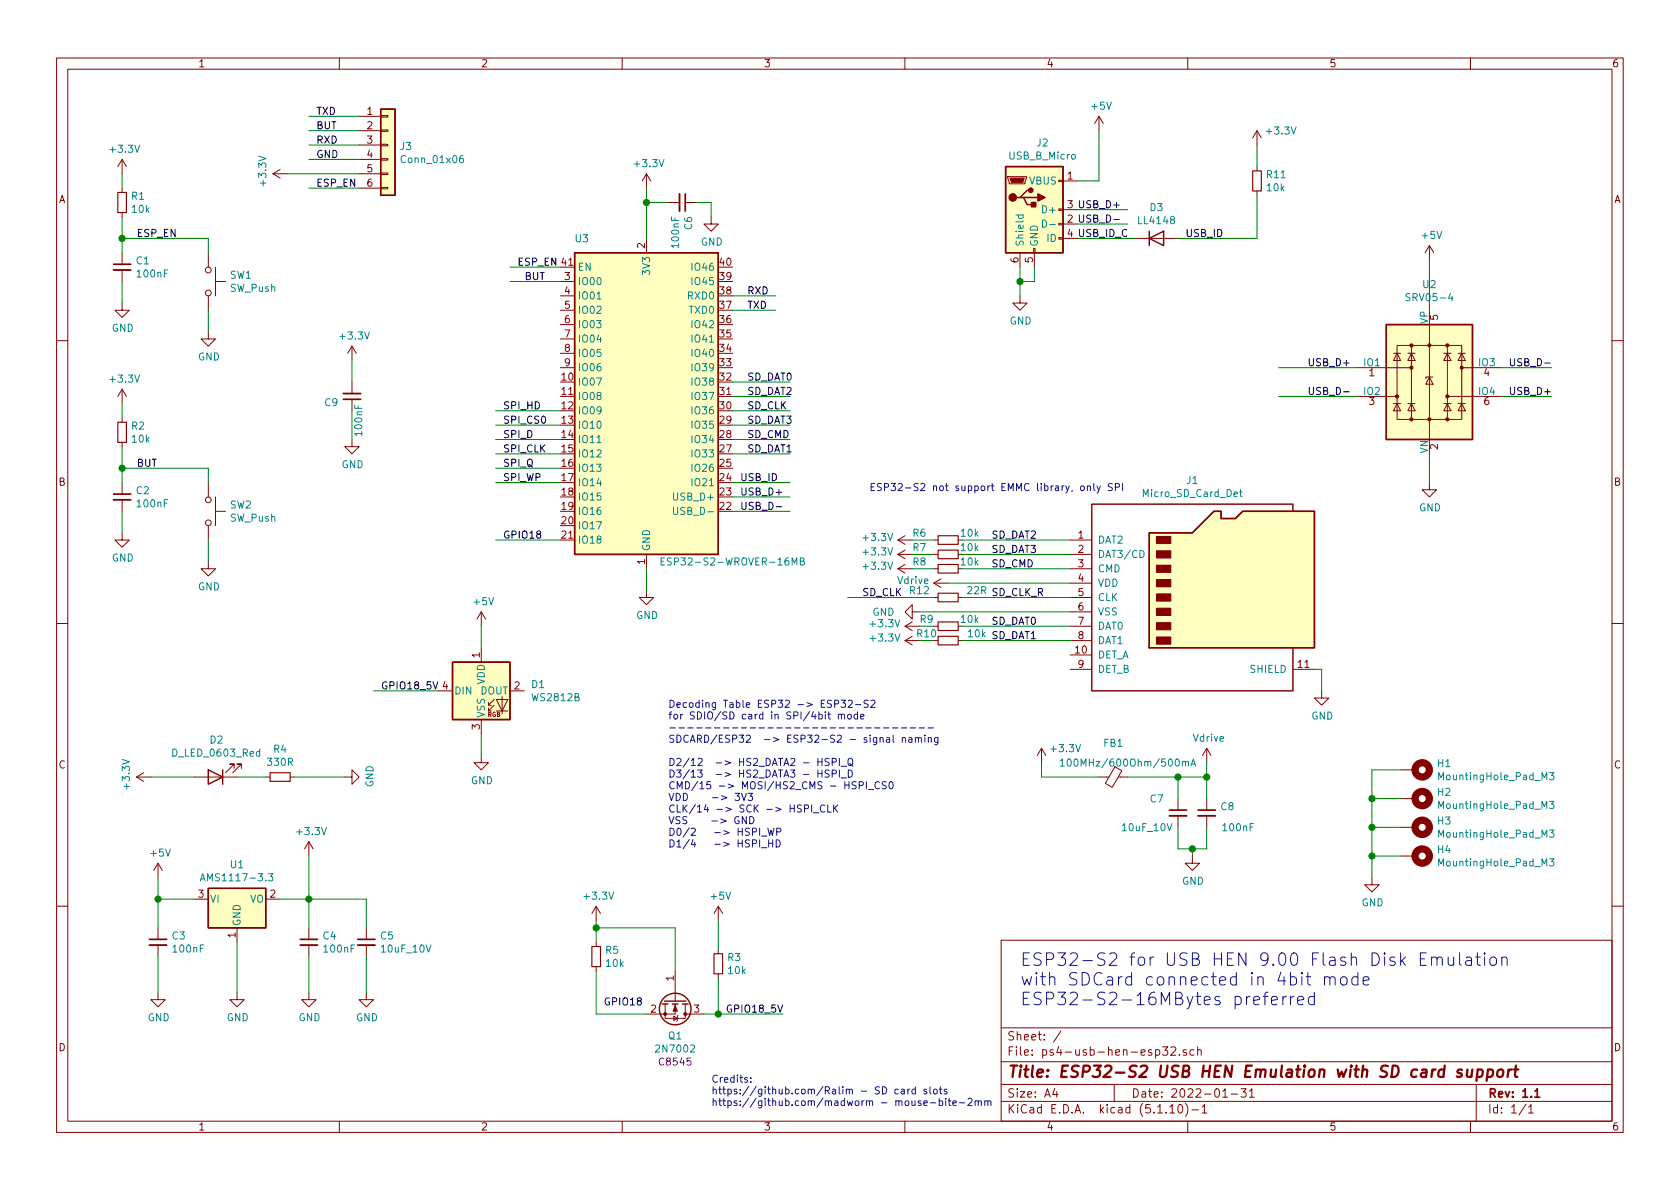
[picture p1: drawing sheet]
EESchema Schematic File Version 4
EELAYER 30 0
EELAYER END
$Descr A4 11693 8268
encoding utf-8
Sheet 1 1
Title "ESP32-S2 USB HEN Emulation with SD card support"
Date "2022-01-31"
Rev "1.1"
Comp ""
Comment1 ""
Comment2 ""
Comment3 ""
Comment4 ""
$EndDescr
$Comp
L Connector:USB_B_Micro J2
U 1 1
P 7200 1450
F 0 "J2" H 7257 1917 50  0000 C CNN
F 1 "USB_B_Micro" H 7257 1826 50  0000 C CNN
F 2 "esp32-usb:USB_Micro-Jing Extension" H 7350 1400 50  0001 C CNN
F 3 "~" H 7350 1400 50  0001 C CNN
	1    7200 1450
	1    0    0    -1  
$EndComp
$Comp
L power:GND #PWR02
U 1 1
P 1650 6900
F 0 "#PWR02" H 1650 6650 50  0001 C CNN
F 1 "GND" H 1655 6727 50  0000 C CNN
F 2 "" H 1650 6900 50  0001 C CNN
F 3 "" H 1650 6900 50  0001 C CNN
	1    1650 6900
	1    0    0    -1  
$EndComp
Wire Wire Line
	1650 6550 1650 6900
$Comp
L power:GND #PWR05
U 1 1
P 4500 4100
F 0 "#PWR05" H 4500 3850 50  0001 C CNN
F 1 "GND" H 4505 3927 50  0000 C CNN
F 2 "" H 4500 4100 50  0001 C CNN
F 3 "" H 4500 4100 50  0001 C CNN
	1    4500 4100
	1    0    0    -1  
$EndComp
Wire Wire Line
	4500 3950 4500 4100
$Comp
L power:GND #PWR07
U 1 1
P 6400 4250
F 0 "#PWR07" H 6400 4000 50  0001 C CNN
F 1 "GND" V 6400 4000 50  0000 C CNN
F 2 "" H 6400 4250 50  0001 C CNN
F 3 "" H 6400 4250 50  0001 C CNN
	1    6400 4250
	0    1    1    0   
$EndComp
$Comp
L power:GND #PWR08
U 1 1
P 7100 2050
F 0 "#PWR08" H 7100 1800 50  0001 C CNN
F 1 "GND" H 7105 1877 50  0000 C CNN
F 2 "" H 7100 2050 50  0001 C CNN
F 3 "" H 7100 2050 50  0001 C CNN
	1    7100 2050
	1    0    0    -1  
$EndComp
Wire Wire Line
	7100 1850 7100 1950
Wire Wire Line
	7200 1850 7200 1950
Wire Wire Line
	7200 1950 7100 1950
Connection ~ 7100 1950
Wire Wire Line
	7100 1950 7100 2050
Wire Wire Line
	7500 1450 7850 1450
Wire Wire Line
	7500 1550 7850 1550
Text Label 7500 1450 0    50   ~ 0
USB_D+
Text Label 7500 1550 0    50   ~ 0
USB_D-
Wire Wire Line
	10450 2550 10800 2550
Text Label 10500 2550 0    50   ~ 0
USB_D-
$Comp
L power:+3.3V #PWR03
U 1 1
P 2150 5950
F 0 "#PWR03" H 2150 5800 50  0001 C CNN
F 1 "+3.3V" H 2165 6123 50  0000 C CNN
F 2 "" H 2150 5950 50  0001 C CNN
F 3 "" H 2150 5950 50  0001 C CNN
	1    2150 5950
	1    0    0    -1  
$EndComp
$Comp
L power:+5V #PWR01
U 1 1
P 1100 6100
F 0 "#PWR01" H 1100 5950 50  0001 C CNN
F 1 "+5V" H 1115 6273 50  0000 C CNN
F 2 "" H 1100 6100 50  0001 C CNN
F 3 "" H 1100 6100 50  0001 C CNN
	1    1100 6100
	1    0    0    -1  
$EndComp
Wire Wire Line
	1100 6100 1100 6250
Wire Wire Line
	1100 6250 1350 6250
Wire Wire Line
	2150 5950 2150 6250
Wire Wire Line
	2150 6250 1950 6250
$Comp
L power:+5V #PWR09
U 1 1
P 7650 900
F 0 "#PWR09" H 7650 750 50  0001 C CNN
F 1 "+5V" H 7665 1073 50  0000 C CNN
F 2 "" H 7650 900 50  0001 C CNN
F 3 "" H 7650 900 50  0001 C CNN
	1    7650 900 
	1    0    0    -1  
$EndComp
Wire Wire Line
	7500 1250 7650 1250
Wire Wire Line
	7650 1250 7650 900 
$Comp
L power:+5V #PWR010
U 1 1
P 9950 1800
F 0 "#PWR010" H 9950 1650 50  0001 C CNN
F 1 "+5V" H 9965 1973 50  0000 C CNN
F 2 "" H 9950 1800 50  0001 C CNN
F 3 "" H 9950 1800 50  0001 C CNN
	1    9950 1800
	1    0    0    -1  
$EndComp
$Comp
L RF_Module:ESP32-S2-WROVER U3
U 1 1
P 4500 2850
F 0 "U3" H 4050 4050 50  0000 C CNN
F 1 "ESP32-S2-WROVER-16MB" H 5100 1800 50  0000 C CNN
F 2 "esp32-usb:ESP32-S2-WROVER" H 5250 1700 50  0001 C CNN
F 3 "https://www.espressif.com/sites/default/files/documentation/esp32-s2-wroom_esp32-s2-wroom-i_datasheet_en.pdf" H 4200 2050 50  0001 C CNN
	1    4500 2850
	1    0    0    -1  
$EndComp
Wire Wire Line
	5100 3450 5500 3450
Wire Wire Line
	5100 3550 5500 3550
Text Label 5150 3450 0    50   ~ 0
USB_D+
Text Label 5150 3550 0    50   ~ 0
USB_D-
Wire Wire Line
	5100 3150 5500 3150
Wire Wire Line
	5100 3050 5500 3050
Wire Wire Line
	5100 2950 5500 2950
Wire Wire Line
	5100 2850 5500 2850
Wire Wire Line
	5100 2750 5500 2750
Wire Wire Line
	5100 2650 5500 2650
Text Label 5200 3150 0    50   ~ 0
SD_DAT1
Text Label 5200 2950 0    50   ~ 0
SD_DAT3
Text Label 5200 2850 0    50   ~ 0
SD_CLK
Text Label 5200 3050 0    50   ~ 0
SD_CMD
Text Label 5200 2750 0    50   ~ 0
SD_DAT2
Wire Wire Line
	2500 800  2150 800 
Wire Wire Line
	2500 1000 2150 1000
Text Label 2200 800  0    50   ~ 0
TXD
Text Label 2200 1000 0    50   ~ 0
RXD
$Comp
L power:+3.3V #PWR0101
U 1 1
P 4500 1300
F 0 "#PWR0101" H 4500 1150 50  0001 C CNN
F 1 "+3.3V" H 4515 1473 50  0000 C CNN
F 2 "" H 4500 1300 50  0001 C CNN
F 3 "" H 4500 1300 50  0001 C CNN
	1    4500 1300
	1    0    0    -1  
$EndComp
Wire Wire Line
	4500 1300 4500 1400
Wire Wire Line
	2500 1100 2150 1100
Text Label 2200 1100 0    50   ~ 0
GND
Wire Wire Line
	5100 2050 5400 2050
Wire Wire Line
	5100 2150 5400 2150
Text Label 5200 2050 0    50   ~ 0
RXD
Text Label 5200 2150 0    50   ~ 0
TXD
$Comp
L 0Keyhas_ic_dcdc-ldo:AMS1117-3.3 U1
U 1 1
P 1650 6250
F 0 "U1" H 1650 6492 50  0000 C CNN
F 1 "AMS1117-3.3" H 1650 6401 50  0000 C CNN
F 2 "Package_TO_SOT_SMD:SOT-223-3_TabPin2" H 1650 6450 50  0001 C CNN
F 3 "http://www.diodes.com/datasheets/AP1117.pdf" H 1750 6000 50  0001 C CNN
F 4 "C6186" H 1650 6250 50  0001 C CNN "JLCSMT"
	1    1650 6250
	1    0    0    -1  
$EndComp
$Comp
L 0Keyhas_C0603_Basic:100nF C3
U 1 1
P 1100 6550
F 0 "C3" H 1192 6596 50  0000 L CNN
F 1 "100nF" H 1192 6505 50  0000 L CNN
F 2 "Capacitor_SMD:C_0603_1608Metric" H 1138 6400 50  0001 C CNN
F 3 "https://datasheet.lcsc.com/szlcsc/YAGEO-CC0603KRX7R9BB104_C14663.pdf" V 1100 6550 50  0001 C CNN
F 4 "C14663" V 1100 6550 50  0001 C CNN "LCSC"
	1    1100 6550
	1    0    0    -1  
$EndComp
$Comp
L 0Keyhas_C0603_Basic:100nF C4
U 1 1
P 2150 6550
F 0 "C4" H 2242 6596 50  0000 L CNN
F 1 "100nF" H 2242 6505 50  0000 L CNN
F 2 "Capacitor_SMD:C_0603_1608Metric" H 2188 6400 50  0001 C CNN
F 3 "https://datasheet.lcsc.com/szlcsc/YAGEO-CC0603KRX7R9BB104_C14663.pdf" V 2150 6550 50  0001 C CNN
F 4 "C14663" V 2150 6550 50  0001 C CNN "LCSC"
	1    2150 6550
	1    0    0    -1  
$EndComp
$Comp
L 0Keyhas_C0603_Basic:100nF C8
U 1 1
P 8400 5650
F 0 "C8" H 8492 5696 50  0000 L CNN
F 1 "100nF" H 8500 5550 50  0000 L CNN
F 2 "Capacitor_SMD:C_0603_1608Metric" H 8438 5500 50  0001 C CNN
F 3 "https://datasheet.lcsc.com/szlcsc/YAGEO-CC0603KRX7R9BB104_C14663.pdf" V 8400 5650 50  0001 C CNN
F 4 "C14663" V 8400 5650 50  0001 C CNN "LCSC"
	1    8400 5650
	1    0    0    -1  
$EndComp
Wire Wire Line
	1100 6250 1100 6450
Connection ~ 1100 6250
$Comp
L power:GND #PWR018
U 1 1
P 1100 6900
F 0 "#PWR018" H 1100 6650 50  0001 C CNN
F 1 "GND" H 1105 6727 50  0000 C CNN
F 2 "" H 1100 6900 50  0001 C CNN
F 3 "" H 1100 6900 50  0001 C CNN
	1    1100 6900
	1    0    0    -1  
$EndComp
Wire Wire Line
	1100 6650 1100 6900
Wire Wire Line
	2150 6450 2150 6250
Connection ~ 2150 6250
$Comp
L power:GND #PWR023
U 1 1
P 2150 6900
F 0 "#PWR023" H 2150 6650 50  0001 C CNN
F 1 "GND" H 2155 6727 50  0000 C CNN
F 2 "" H 2150 6900 50  0001 C CNN
F 3 "" H 2150 6900 50  0001 C CNN
	1    2150 6900
	1    0    0    -1  
$EndComp
Wire Wire Line
	2150 6650 2150 6900
$Comp
L 0Keyhas_C0603_Basic:10uF_10V C5
U 1 1
P 2550 6550
F 0 "C5" H 2642 6596 50  0000 L CNN
F 1 "10uF_10V" H 2642 6505 50  0000 L CNN
F 2 "Capacitor_SMD:C_0603_1608Metric" H 2588 6400 50  0001 C CNN
F 3 "https://datasheet.lcsc.com/szlcsc/Samsung-Electro-Mechanics-CL10A106KP8NNNC_C19702.pdf" V 2550 6550 50  0001 C CNN
F 4 "C19702" V 2550 6550 50  0001 C CNN "LCSC"
	1    2550 6550
	1    0    0    -1  
$EndComp
Wire Wire Line
	2150 6250 2550 6250
Wire Wire Line
	2550 6250 2550 6450
$Comp
L power:GND #PWR025
U 1 1
P 2550 6900
F 0 "#PWR025" H 2550 6650 50  0001 C CNN
F 1 "GND" H 2555 6727 50  0000 C CNN
F 2 "" H 2550 6900 50  0001 C CNN
F 3 "" H 2550 6900 50  0001 C CNN
	1    2550 6900
	1    0    0    -1  
$EndComp
Wire Wire Line
	2550 6650 2550 6900
$Comp
L 0Keyhas_C0603_Basic:10uF_10V C7
U 1 1
P 8200 5650
F 0 "C7" H 8000 5750 50  0000 L CNN
F 1 "10uF_10V" H 7800 5550 50  0000 L CNN
F 2 "Capacitor_SMD:C_0603_1608Metric" H 8238 5500 50  0001 C CNN
F 3 "https://datasheet.lcsc.com/szlcsc/Samsung-Electro-Mechanics-CL10A106KP8NNNC_C19702.pdf" V 8200 5650 50  0001 C CNN
F 4 "C19702" V 8200 5650 50  0001 C CNN "LCSC"
	1    8200 5650
	1    0    0    -1  
$EndComp
$Comp
L power:GND #PWR033
U 1 1
P 8300 5950
F 0 "#PWR033" H 8300 5700 50  0001 C CNN
F 1 "GND" H 8305 5777 50  0000 C CNN
F 2 "" H 8300 5950 50  0001 C CNN
F 3 "" H 8300 5950 50  0001 C CNN
	1    8300 5950
	1    0    0    -1  
$EndComp
Wire Wire Line
	8200 5750 8200 5900
Wire Wire Line
	8200 5900 8300 5900
Wire Wire Line
	8300 5900 8300 5950
Wire Wire Line
	8400 5750 8400 5900
Wire Wire Line
	8400 5900 8300 5900
Connection ~ 8300 5900
$Comp
L power:+3.3V #PWR032
U 1 1
P 7250 5300
F 0 "#PWR032" H 7250 5150 50  0001 C CNN
F 1 "+3.3V" H 7300 5400 50  0000 L CNN
F 2 "" H 7250 5300 50  0001 C CNN
F 3 "" H 7250 5300 50  0001 C CNN
	1    7250 5300
	1    0    0    -1  
$EndComp
Wire Wire Line
	8200 5400 8200 5550
Wire Wire Line
	8400 5400 8400 5550
$Comp
L 0Keyhas_C0603_Basic:100nF C1
U 1 1
P 850 1850
F 0 "C1" H 942 1896 50  0000 L CNN
F 1 "100nF" H 942 1805 50  0000 L CNN
F 2 "Capacitor_SMD:C_0603_1608Metric" H 888 1700 50  0001 C CNN
F 3 "https://datasheet.lcsc.com/szlcsc/YAGEO-CC0603KRX7R9BB104_C14663.pdf" V 850 1850 50  0001 C CNN
F 4 "C14663" V 850 1850 50  0001 C CNN "LCSC"
	1    850  1850
	1    0    0    -1  
$EndComp
$Comp
L 0Keyhas_C0603_Basic:100nF C6
U 1 1
P 4750 1400
F 0 "C6" H 4842 1446 50  0000 L CNN
F 1 "100nF" H 4842 1355 50  0000 L CNN
F 2 "Capacitor_SMD:C_0603_1608Metric" H 4788 1250 50  0001 C CNN
F 3 "https://datasheet.lcsc.com/szlcsc/YAGEO-CC0603KRX7R9BB104_C14663.pdf" V 4750 1400 50  0001 C CNN
F 4 "C14663" V 4750 1400 50  0001 C CNN "LCSC"
	1    4750 1400
	0    1    1    0   
$EndComp
Wire Wire Line
	4650 1400 4500 1400
Connection ~ 4500 1400
Wire Wire Line
	4500 1400 4500 1650
$Comp
L power:GND #PWR026
U 1 1
P 4950 1500
F 0 "#PWR026" H 4950 1250 50  0001 C CNN
F 1 "GND" H 4955 1327 50  0000 C CNN
F 2 "" H 4950 1500 50  0001 C CNN
F 3 "" H 4950 1500 50  0001 C CNN
	1    4950 1500
	1    0    0    -1  
$EndComp
Wire Wire Line
	4850 1400 4950 1400
Wire Wire Line
	4950 1400 4950 1500
$Comp
L power:+3.3V #PWR012
U 1 1
P 850 1200
F 0 "#PWR012" H 850 1050 50  0001 C CNN
F 1 "+3.3V" H 865 1373 50  0000 C CNN
F 2 "" H 850 1200 50  0001 C CNN
F 3 "" H 850 1200 50  0001 C CNN
	1    850  1200
	1    0    0    -1  
$EndComp
$Comp
L 0Keyhas_R0603_Basic:10k R1
U 1 1
P 850 1400
F 0 "R1" H 909 1446 50  0000 L CNN
F 1 "10k" H 909 1355 50  0000 L CNN
F 2 "R_0603_1608Metric" V 780 1400 50  0001 C CNN
F 3 "https://datasheet.lcsc.com/szlcsc/Uniroyal-Elec-0603WAF1002T5E_C25804.pdf" V 850 1400 50  0001 C CNN
F 4 "C25804" V 850 1400 50  0001 C CNN "LCSC"
	1    850  1400
	1    0    0    -1  
$EndComp
Wire Wire Line
	850  1200 850  1300
Wire Wire Line
	850  1500 850  1650
Wire Wire Line
	1450 1650 850  1650
Connection ~ 850  1650
Wire Wire Line
	850  1650 850  1750
Text Label 950  1650 0    50   ~ 0
ESP_EN
Wire Wire Line
	3900 1950 3550 1950
Text Label 3650 1950 0    50   ~ 0
BUT
Wire Wire Line
	5100 3350 5500 3350
Text Label 5150 3350 0    50   ~ 0
USB_ID
Wire Wire Line
	3900 1850 3550 1850
Text Label 3600 1850 0    50   ~ 0
ESP_EN
$Comp
L Switch:SW_Push SW1
U 1 1
P 1450 1950
F 0 "SW1" V 1404 2098 50  0000 L CNN
F 1 "SW_Push" V 1495 2098 50  0000 L CNN
F 2 "Button_Switch_SMD:SW_SPST_TL3342" H 1450 2150 50  0001 C CNN
F 3 "~" H 1450 2150 50  0001 C CNN
	1    1450 1950
	0    1    1    0   
$EndComp
Wire Wire Line
	1450 1650 1450 1750
$Comp
L power:GND #PWR013
U 1 1
P 850 2100
F 0 "#PWR013" H 850 1850 50  0001 C CNN
F 1 "GND" H 855 1927 50  0000 C CNN
F 2 "" H 850 2100 50  0001 C CNN
F 3 "" H 850 2100 50  0001 C CNN
	1    850  2100
	1    0    0    -1  
$EndComp
Wire Wire Line
	850  1950 850  2100
$Comp
L power:GND #PWR019
U 1 1
P 1450 2300
F 0 "#PWR019" H 1450 2050 50  0001 C CNN
F 1 "GND" H 1455 2127 50  0000 C CNN
F 2 "" H 1450 2300 50  0001 C CNN
F 3 "" H 1450 2300 50  0001 C CNN
	1    1450 2300
	1    0    0    -1  
$EndComp
Wire Wire Line
	1450 2150 1450 2300
$Comp
L 0Keyhas_C0603_Basic:100nF C2
U 1 1
P 850 3450
F 0 "C2" H 942 3496 50  0000 L CNN
F 1 "100nF" H 942 3405 50  0000 L CNN
F 2 "Capacitor_SMD:C_0603_1608Metric" H 888 3300 50  0001 C CNN
F 3 "https://datasheet.lcsc.com/szlcsc/YAGEO-CC0603KRX7R9BB104_C14663.pdf" V 850 3450 50  0001 C CNN
F 4 "C14663" V 850 3450 50  0001 C CNN "LCSC"
	1    850  3450
	1    0    0    -1  
$EndComp
$Comp
L power:+3.3V #PWR014
U 1 1
P 850 2800
F 0 "#PWR014" H 850 2650 50  0001 C CNN
F 1 "+3.3V" H 865 2973 50  0000 C CNN
F 2 "" H 850 2800 50  0001 C CNN
F 3 "" H 850 2800 50  0001 C CNN
	1    850  2800
	1    0    0    -1  
$EndComp
$Comp
L 0Keyhas_R0603_Basic:10k R2
U 1 1
P 850 3000
F 0 "R2" H 909 3046 50  0000 L CNN
F 1 "10k" H 909 2955 50  0000 L CNN
F 2 "R_0603_1608Metric" V 780 3000 50  0001 C CNN
F 3 "https://datasheet.lcsc.com/szlcsc/Uniroyal-Elec-0603WAF1002T5E_C25804.pdf" V 850 3000 50  0001 C CNN
F 4 "C25804" V 850 3000 50  0001 C CNN "LCSC"
	1    850  3000
	1    0    0    -1  
$EndComp
Wire Wire Line
	850  2800 850  2900
Wire Wire Line
	850  3100 850  3250
Wire Wire Line
	1450 3250 850  3250
Connection ~ 850  3250
Wire Wire Line
	850  3250 850  3350
Text Label 950  3250 0    50   ~ 0
BUT
$Comp
L Switch:SW_Push SW2
U 1 1
P 1450 3550
F 0 "SW2" V 1404 3698 50  0000 L CNN
F 1 "SW_Push" V 1495 3698 50  0000 L CNN
F 2 "Button_Switch_SMD:SW_SPST_TL3342" H 1450 3750 50  0001 C CNN
F 3 "~" H 1450 3750 50  0001 C CNN
	1    1450 3550
	0    1    1    0   
$EndComp
Wire Wire Line
	1450 3250 1450 3350
$Comp
L power:GND #PWR015
U 1 1
P 850 3700
F 0 "#PWR015" H 850 3450 50  0001 C CNN
F 1 "GND" H 855 3527 50  0000 C CNN
F 2 "" H 850 3700 50  0001 C CNN
F 3 "" H 850 3700 50  0001 C CNN
	1    850  3700
	1    0    0    -1  
$EndComp
Wire Wire Line
	850  3550 850  3700
$Comp
L power:GND #PWR020
U 1 1
P 1450 3900
F 0 "#PWR020" H 1450 3650 50  0001 C CNN
F 1 "GND" H 1455 3727 50  0000 C CNN
F 2 "" H 1450 3900 50  0001 C CNN
F 3 "" H 1450 3900 50  0001 C CNN
	1    1450 3900
	1    0    0    -1  
$EndComp
Wire Wire Line
	1450 3750 1450 3900
Wire Wire Line
	2500 900  2150 900 
Text Label 2200 900  0    50   ~ 0
BUT
$Comp
L power:+3.3V #PWR021
U 1 1
P 2000 1200
F 0 "#PWR021" H 2000 1050 50  0001 C CNN
F 1 "+3.3V" H 2015 1373 50  0000 C CNN
F 2 "" H 2000 1200 50  0001 C CNN
F 3 "" H 2000 1200 50  0001 C CNN
	1    2000 1200
	0    -1   -1   0   
$EndComp
Wire Wire Line
	2150 1300 2500 1300
Text Label 2200 1300 0    50   ~ 0
ESP_EN
$Comp
L Connector:Conn_01x06 J3
U 1 1
P 2700 1000
F 0 "J3" H 2780 992 50  0000 L CNN
F 1 "Conn_01x06" H 2780 901 50  0000 L CNN
F 2 "Connector_PinHeader_2.54mm:PinHeader_1x06_P2.54mm_Vertical" H 2700 1000 50  0001 C CNN
F 3 "~" H 2700 1000 50  0001 C CNN
	1    2700 1000
	1    0    0    -1  
$EndComp
Wire Wire Line
	2000 1200 2500 1200
$Comp
L power:+3.3V #PWR017
U 1 1
P 1050 5400
F 0 "#PWR017" H 1050 5250 50  0001 C CNN
F 1 "+3.3V" H 1065 5573 50  0000 C CNN
F 2 "" H 1050 5400 50  0001 C CNN
F 3 "" H 1050 5400 50  0001 C CNN
	1    1050 5400
	0    -1   -1   0   
$EndComp
Wire Wire Line
	1650 5400 1850 5400
$Comp
L 0Keyhas_LED_Basic:D_LED_0603_Red D2
U 1 1
P 1500 5400
F 0 "D2" H 1493 5145 50  0000 C CNN
F 1 "D_LED_0603_Red" H 1493 5236 50  0000 C CNN
F 2 "LED_SMD:LED_0603_1608Metric" H 1500 5400 50  0001 C CNN
F 3 "https://datasheet.lcsc.com/szlcsc/Hubei-KENTO-Elec-KT-0603R_C2286.pdf" V 1500 5400 50  0001 C CNN
F 4 "C2286" V 1500 5400 50  0001 C CNN "LCSC"
	1    1500 5400
	-1   0    0    1   
$EndComp
$Comp
L 0Keyhas_R0603_Basic:330R R4
U 1 1
P 1950 5400
F 0 "R4" V 1754 5400 50  0000 C CNN
F 1 "330R" V 1845 5400 50  0000 C CNN
F 2 "R_0603_1608Metric" V 1880 5400 50  0001 C CNN
F 3 "https://datasheet.lcsc.com/szlcsc/Uniroyal-Elec-0603WAF3300T5E_C23138.pdf" V 1950 5400 50  0001 C CNN
F 4 "C23138" V 1950 5400 50  0001 C CNN "LCSC"
	1    1950 5400
	0    1    1    0   
$EndComp
Wire Wire Line
	1050 5400 1350 5400
$Comp
L power:GND #PWR024
U 1 1
P 2400 5400
F 0 "#PWR024" H 2400 5150 50  0001 C CNN
F 1 "GND" H 2405 5227 50  0000 C CNN
F 2 "" H 2400 5400 50  0001 C CNN
F 3 "" H 2400 5400 50  0001 C CNN
	1    2400 5400
	0    -1   -1   0   
$EndComp
Wire Wire Line
	2050 5400 2400 5400
$Comp
L Diode:LL4148 D3
U 1 1
P 8050 1650
F 0 "D3" H 8050 1867 50  0000 C CNN
F 1 "LL4148" H 8050 1776 50  0000 C CNN
F 2 "Diode_SMD:D_MiniMELF" H 8050 1475 50  0001 C CNN
F 3 "http://www.vishay.com/docs/85557/ll4148.pdf" H 8050 1650 50  0001 C CNN
	1    8050 1650
	1    0    0    -1  
$EndComp
Wire Wire Line
	7900 1650 7500 1650
Text Label 7500 1650 0    50   ~ 0
USB_ID_C
Wire Wire Line
	8200 1650 8750 1650
Text Label 8250 1650 0    50   ~ 0
USB_ID
$Comp
L 0Keyhas_R0603_Basic:10k R11
U 1 1
P 8750 1250
F 0 "R11" H 8809 1296 50  0000 L CNN
F 1 "10k" H 8809 1205 50  0000 L CNN
F 2 "R_0603_1608Metric" V 8680 1250 50  0001 C CNN
F 3 "https://datasheet.lcsc.com/szlcsc/Uniroyal-Elec-0603WAF1002T5E_C25804.pdf" V 8750 1250 50  0001 C CNN
F 4 "C25804" V 8750 1250 50  0001 C CNN "LCSC"
	1    8750 1250
	1    0    0    -1  
$EndComp
Wire Wire Line
	8750 1350 8750 1650
$Comp
L power:+3.3V #PWR034
U 1 1
P 8750 1000
F 0 "#PWR034" H 8750 850 50  0001 C CNN
F 1 "+3.3V" H 8800 1100 50  0000 L CNN
F 2 "" H 8750 1000 50  0001 C CNN
F 3 "" H 8750 1000 50  0001 C CNN
	1    8750 1000
	1    0    0    -1  
$EndComp
Wire Wire Line
	8750 1000 8750 1150
$Comp
L 0Keyhas_R0603_Basic:10k R5
U 1 1
P 4150 6650
F 0 "R5" H 4209 6696 50  0000 L CNN
F 1 "10k" H 4209 6605 50  0000 L CNN
F 2 "R_0603_1608Metric" V 4080 6650 50  0001 C CNN
F 3 "https://datasheet.lcsc.com/szlcsc/Uniroyal-Elec-0603WAF1002T5E_C25804.pdf" V 4150 6650 50  0001 C CNN
F 4 "C25804" V 4150 6650 50  0001 C CNN "LCSC"
	1    4150 6650
	1    0    0    -1  
$EndComp
$Comp
L power:+3.3V #PWR022
U 1 1
P 4150 6400
F 0 "#PWR022" H 4150 6250 50  0001 C CNN
F 1 "+3.3V" H 4165 6573 50  0000 C CNN
F 2 "" H 4150 6400 50  0001 C CNN
F 3 "" H 4150 6400 50  0001 C CNN
	1    4150 6400
	1    0    0    -1  
$EndComp
Wire Wire Line
	4150 6400 4150 6450
Text Label 4200 7000 0    50   ~ 0
GPIO18
Wire Wire Line
	3900 3750 3450 3750
Text Label 3500 3750 0    50   ~ 0
GPIO18
Text Notes 4650 5900 0    50   ~ 0
Decoding Table ESP32 -> ESP32-S2\nfor SDIO/SD card in SPI/4bit mode\n------------------------------\nSDCARD/ESP32  -> ESP32-S2 - signal naming\n\nD2/12  -> HS2_DATA2 - HSPI_Q\nD3/13  -> HS2_DATA3 - HSPI_D\nCMD/15 -> MOSI/HS2_CMS - HSPI_CS0\nVDD    -> 3V3\nCLK/14 -> SCK -> HSPI_CLK \nVSS    -> GND\nD0/2   -> HSPI_WP\nD1/4   -> HSPI_HD\n
$Comp
L 0Keyhas_R0603_Basic:10k R7
U 1 1
P 6600 3850
F 0 "R7" V 6550 3650 50  0000 C CNN
F 1 "10k" V 6550 4000 50  0000 C CNN
F 2 "R_0603_1608Metric" V 6530 3850 50  0001 C CNN
F 3 "https://datasheet.lcsc.com/szlcsc/Uniroyal-Elec-0603WAF1002T5E_C25804.pdf" V 6600 3850 50  0001 C CNN
F 4 "C25804" V 6600 3850 50  0001 C CNN "LCSC"
	1    6600 3850
	0    1    1    0   
$EndComp
Wire Wire Line
	6700 3850 7450 3850
$Comp
L power:+3.3V #PWR028
U 1 1
P 6350 3850
F 0 "#PWR028" H 6350 3700 50  0001 C CNN
F 1 "+3.3V" V 6365 3978 50  0000 L CNN
F 2 "" H 6350 3850 50  0001 C CNN
F 3 "" H 6350 3850 50  0001 C CNN
	1    6350 3850
	0    -1   -1   0   
$EndComp
Wire Wire Line
	6350 3850 6500 3850
$Comp
L 0Keyhas_R0603_Basic:10k R8
U 1 1
P 6600 3950
F 0 "R8" V 6550 3750 50  0000 C CNN
F 1 "10k" V 6550 4100 50  0000 C CNN
F 2 "R_0603_1608Metric" V 6530 3950 50  0001 C CNN
F 3 "https://datasheet.lcsc.com/szlcsc/Uniroyal-Elec-0603WAF1002T5E_C25804.pdf" V 6600 3950 50  0001 C CNN
F 4 "C25804" V 6600 3950 50  0001 C CNN "LCSC"
	1    6600 3950
	0    1    1    0   
$EndComp
$Comp
L power:+3.3V #PWR029
U 1 1
P 6350 3950
F 0 "#PWR029" H 6350 3800 50  0001 C CNN
F 1 "+3.3V" V 6365 4078 50  0000 L CNN
F 2 "" H 6350 3950 50  0001 C CNN
F 3 "" H 6350 3950 50  0001 C CNN
	1    6350 3950
	0    -1   -1   0   
$EndComp
Wire Wire Line
	6350 3950 6500 3950
Wire Wire Line
	6700 3950 7450 3950
Text Label 6900 3950 0    50   ~ 0
SD_CMD
Wire Wire Line
	7450 4150 6700 4150
Text Label 6900 4150 0    50   ~ 0
SD_CLK_R
Wire Wire Line
	7450 4350 6700 4350
Text Label 6900 4350 0    50   ~ 0
SD_DAT0
$Comp
L 0Keyhas_R0603_Basic:10k R10
U 1 1
P 6600 4450
F 0 "R10" V 6550 4300 50  0000 C CNN
F 1 "10k" V 6550 4650 50  0000 C CNN
F 2 "R_0603_1608Metric" V 6530 4450 50  0001 C CNN
F 3 "https://datasheet.lcsc.com/szlcsc/Uniroyal-Elec-0603WAF1002T5E_C25804.pdf" V 6600 4450 50  0001 C CNN
F 4 "C25804" V 6600 4450 50  0001 C CNN "LCSC"
	1    6600 4450
	0    1    1    0   
$EndComp
$Comp
L 0Keyhas_R0603_Basic:10k R6
U 1 1
P 6600 3750
F 0 "R6" V 6550 3550 50  0000 C CNN
F 1 "10k" V 6550 3900 50  0000 C CNN
F 2 "R_0603_1608Metric" V 6530 3750 50  0001 C CNN
F 3 "https://datasheet.lcsc.com/szlcsc/Uniroyal-Elec-0603WAF1002T5E_C25804.pdf" V 6600 3750 50  0001 C CNN
F 4 "C25804" V 6600 3750 50  0001 C CNN "LCSC"
	1    6600 3750
	0    1    1    0   
$EndComp
Wire Wire Line
	6700 3750 7450 3750
Wire Wire Line
	6700 4450 7450 4450
$Comp
L power:+3.3V #PWR027
U 1 1
P 6350 3750
F 0 "#PWR027" H 6350 3600 50  0001 C CNN
F 1 "+3.3V" V 6365 3878 50  0000 L CNN
F 2 "" H 6350 3750 50  0001 C CNN
F 3 "" H 6350 3750 50  0001 C CNN
	1    6350 3750
	0    -1   -1   0   
$EndComp
Wire Wire Line
	6350 3750 6500 3750
$Comp
L power:+3.3V #PWR031
U 1 1
P 6400 4450
F 0 "#PWR031" H 6400 4300 50  0001 C CNN
F 1 "+3.3V" V 6415 4578 50  0000 L CNN
F 2 "" H 6400 4450 50  0001 C CNN
F 3 "" H 6400 4450 50  0001 C CNN
	1    6400 4450
	0    -1   -1   0   
$EndComp
Wire Wire Line
	6400 4450 6500 4450
Text Label 6900 4450 0    50   ~ 0
SD_DAT1
Text Label 6900 3750 0    50   ~ 0
SD_DAT2
Text Label 6900 3850 0    50   ~ 0
SD_DAT3
Text Label 5200 2650 0    50   ~ 0
SD_DAT0
Wire Wire Line
	3900 3250 3450 3250
Wire Wire Line
	3900 3050 3450 3050
Wire Wire Line
	3900 3150 3450 3150
Wire Wire Line
	3900 3350 3450 3350
Wire Wire Line
	3900 2850 3450 2850
Text Label 3500 2850 0    50   ~ 0
SPI_HD
Wire Wire Line
	3900 2950 3450 2950
Text Label 3500 2950 0    50   ~ 0
SPI_CS0
Text Label 3500 3050 0    50   ~ 0
SPI_D
Text Label 3500 3150 0    50   ~ 0
SPI_CLK
Text Label 3500 3250 0    50   ~ 0
SPI_Q
Text Label 3500 3350 0    50   ~ 0
SPI_WP
$Comp
L 0Keyhas_R0603_Basic:10k R9
U 1 1
P 6600 4350
F 0 "R9" V 6550 4200 50  0000 C CNN
F 1 "10k" V 6550 4500 50  0000 C CNN
F 2 "R_0603_1608Metric" V 6530 4350 50  0001 C CNN
F 3 "https://datasheet.lcsc.com/szlcsc/Uniroyal-Elec-0603WAF1002T5E_C25804.pdf" V 6600 4350 50  0001 C CNN
F 4 "C25804" V 6600 4350 50  0001 C CNN "LCSC"
	1    6600 4350
	0    1    1    0   
$EndComp
$Comp
L power:+3.3V #PWR030
U 1 1
P 6400 4350
F 0 "#PWR030" H 6400 4200 50  0001 C CNN
F 1 "+3.3V" V 6415 4478 50  0000 L CNN
F 2 "" H 6400 4350 50  0001 C CNN
F 3 "" H 6400 4350 50  0001 C CNN
	1    6400 4350
	0    -1   -1   0   
$EndComp
Wire Wire Line
	6400 4350 6500 4350
Wire Wire Line
	6400 4250 7450 4250
$Comp
L 0Keyhas_R0603_Basic:22R R12
U 1 1
P 6600 4150
F 0 "R12" V 6550 3950 50  0000 C CNN
F 1 "22R" V 6550 4350 50  0000 C CNN
F 2 "R_0603_1608Metric" V 6530 4150 50  0001 C CNN
F 3 "https://datasheet.lcsc.com/szlcsc/Uniroyal-Elec-0603WAF220JT5E_C23345.pdf" V 6600 4150 50  0001 C CNN
F 4 "C23345" V 6600 4150 50  0001 C CNN "LCSC"
	1    6600 4150
	0    1    1    0   
$EndComp
Wire Wire Line
	6500 4150 5900 4150
Text Label 6000 4150 0    50   ~ 0
SD_CLK
$Comp
L power:GND #PWR0102
U 1 1
P 9200 4800
F 0 "#PWR0102" H 9200 4550 50  0001 C CNN
F 1 "GND" H 9205 4627 50  0000 C CNN
F 2 "" H 9200 4800 50  0001 C CNN
F 3 "" H 9200 4800 50  0001 C CNN
	1    9200 4800
	1    0    0    -1  
$EndComp
Wire Wire Line
	9150 4650 9200 4650
Wire Wire Line
	9200 4650 9200 4800
$Comp
L Power_Protection:SRV05-4 U2
U 1 1
P 9950 2650
F 0 "U2" H 9950 3331 50  0000 C CNN
F 1 "SRV05-4" H 9950 3240 50  0000 C CNN
F 2 "Package_TO_SOT_SMD:SOT-23-6" H 10650 2200 50  0001 C CNN
F 3 "http://www.onsemi.com/pub/Collateral/SRV05-4-D.PDF" H 9950 2650 50  0001 C CNN
	1    9950 2650
	1    0    0    -1  
$EndComp
Wire Wire Line
	9950 1800 9950 2150
Wire Wire Line
	9450 2550 8900 2550
Text Label 9100 2550 0    50   ~ 0
USB_D+
Wire Wire Line
	9450 2750 8900 2750
Wire Wire Line
	10450 2750 10800 2750
Text Label 9100 2750 0    50   ~ 0
USB_D-
Text Label 10500 2750 0    50   ~ 0
USB_D+
$Comp
L power:GND #PWR0104
U 1 1
P 9950 3350
F 0 "#PWR0104" H 9950 3100 50  0001 C CNN
F 1 "GND" H 9955 3177 50  0000 C CNN
F 2 "" H 9950 3350 50  0001 C CNN
F 3 "" H 9950 3350 50  0001 C CNN
	1    9950 3350
	1    0    0    -1  
$EndComp
Wire Wire Line
	9950 3150 9950 3350
$Comp
L 0Keyhas_mechanics:MountingHole_Pad_M3 H1
U 1 1
P 9850 5350
F 0 "H1" V 9804 5500 50  0000 L CNN
F 1 "MountingHole_Pad_M3" V 9895 5500 50  0000 L CNN
F 2 "MountingHole:MountingHole_3.2mm_M3_DIN965_Pad" H 9850 5350 50  0001 C CNN
F 3 "~" H 9850 5350 50  0001 C CNN
	1    9850 5350
	0    1    1    0   
$EndComp
$Comp
L 0Keyhas_mechanics:MountingHole_Pad_M3 H3
U 1 1
P 9850 5750
F 0 "H3" V 9804 5900 50  0000 L CNN
F 1 "MountingHole_Pad_M3" V 9895 5900 50  0000 L CNN
F 2 "MountingHole:MountingHole_3.2mm_M3_DIN965_Pad" H 9850 5750 50  0001 C CNN
F 3 "~" H 9850 5750 50  0001 C CNN
	1    9850 5750
	0    1    1    0   
$EndComp
$Comp
L 0Keyhas_mechanics:MountingHole_Pad_M3 H4
U 1 1
P 9850 5950
F 0 "H4" V 9804 6100 50  0000 L CNN
F 1 "MountingHole_Pad_M3" V 9895 6100 50  0000 L CNN
F 2 "MountingHole:MountingHole_3.2mm_M3_DIN965_Pad" H 9850 5950 50  0001 C CNN
F 3 "~" H 9850 5950 50  0001 C CNN
	1    9850 5950
	0    1    1    0   
$EndComp
$Comp
L power:GND #PWR011
U 1 1
P 9550 6100
F 0 "#PWR011" H 9550 5850 50  0001 C CNN
F 1 "GND" H 9555 5927 50  0000 C CNN
F 2 "" H 9550 6100 50  0001 C CNN
F 3 "" H 9550 6100 50  0001 C CNN
	1    9550 6100
	1    0    0    -1  
$EndComp
Wire Wire Line
	9750 5350 9550 5350
Wire Wire Line
	9750 5750 9550 5750
Connection ~ 9550 5750
Wire Wire Line
	9550 5750 9550 5950
Wire Wire Line
	9750 5950 9550 5950
Connection ~ 9550 5950
Wire Wire Line
	9550 5950 9550 6100
Wire Wire Line
	9550 5350 9550 5550
Wire Wire Line
	9750 5550 9550 5550
Connection ~ 9550 5550
Wire Wire Line
	9550 5550 9550 5750
$Comp
L 0Keyhas_mechanics:MountingHole_Pad_M3 H2
U 1 1
P 9850 5550
F 0 "H2" V 9804 5700 50  0000 L CNN
F 1 "MountingHole_Pad_M3" V 9895 5700 50  0000 L CNN
F 2 "MountingHole:MountingHole_3.2mm_M3_DIN965_Pad" H 9850 5550 50  0001 C CNN
F 3 "~" H 9850 5550 50  0001 C CNN
	1    9850 5550
	0    1    1    0   
$EndComp
$Comp
L Device:Ferrite_Bead_Small FB1
U 1 1
P 7750 5400
F 0 "FB1" V 7513 5400 50  0000 C CNN
F 1 "100MHz/600Ohm/500mA" V 7650 5500 50  0000 C CNN
F 2 "Inductor_SMD:L_0805_2012Metric" V 7680 5400 50  0001 C CNN
F 3 "~" H 7750 5400 50  0001 C CNN
	1    7750 5400
	0    1    1    0   
$EndComp
Wire Wire Line
	7250 5300 7250 5400
Wire Wire Line
	7250 5400 7650 5400
Wire Wire Line
	8200 5400 8400 5400
Wire Wire Line
	7850 5400 8200 5400
Connection ~ 8200 5400
$Comp
L power:Vdrive #PWR0103
U 1 1
P 8400 5300
F 0 "#PWR0103" H 8200 5150 50  0001 C CNN
F 1 "Vdrive" H 8415 5473 50  0000 C CNN
F 2 "" H 8400 5300 50  0001 C CNN
F 3 "" H 8400 5300 50  0001 C CNN
	1    8400 5300
	1    0    0    -1  
$EndComp
Wire Wire Line
	8400 5300 8400 5400
Connection ~ 8400 5400
$Comp
L power:Vdrive #PWR0105
U 1 1
P 6600 4050
F 0 "#PWR0105" H 6400 3900 50  0001 C CNN
F 1 "Vdrive" V 6615 4178 50  0000 L CNN
F 2 "" H 6600 4050 50  0001 C CNN
F 3 "" H 6600 4050 50  0001 C CNN
	1    6600 4050
	0    -1   -1   0   
$EndComp
Wire Wire Line
	6600 4050 7450 4050
$Comp
L LED:WS2812B D1
U 1 1
P 3350 4800
F 0 "D1" H 3694 4846 50  0000 L CNN
F 1 "WS2812B" H 3694 4755 50  0000 L CNN
F 2 "LED_SMD:LED_WS2812B_PLCC4_5.0x5.0mm_P3.2mm" H 3400 4500 50  0001 L TNN
F 3 "https://cdn-shop.adafruit.com/datasheets/WS2812B.pdf" H 3450 4425 50  0001 L TNN
	1    3350 4800
	1    0    0    -1  
$EndComp
$Comp
L power:GND #PWR06
U 1 1
P 3350 5250
F 0 "#PWR06" H 3350 5000 50  0001 C CNN
F 1 "GND" H 3355 5077 50  0000 C CNN
F 2 "" H 3350 5250 50  0001 C CNN
F 3 "" H 3350 5250 50  0001 C CNN
	1    3350 5250
	1    0    0    -1  
$EndComp
Wire Wire Line
	3350 5100 3350 5250
$Comp
L Connector:Micro_SD_Card_Det J1
U 1 1
P 8350 4150
F 0 "J1" H 8300 4967 50  0000 C CNN
F 1 "Micro_SD_Card_Det" H 8300 4876 50  0000 C CNN
F 2 "esp32-usb:GCT-MEM2055-00-190-01-A" H 10400 4850 50  0001 C CNN
F 3 "https://www.hirose.com/product/en/download_file/key_name/DM3/category/Catalog/doc_file_id/49662/?file_category_id=4&item_id=195&is_series=1" H 8350 4250 50  0001 C CNN
	1    8350 4150
	1    0    0    -1  
$EndComp
$Comp
L 0Keyhas_C0603_Basic:100nF C9
U 1 1
P 2450 2750
F 0 "C9" H 2542 2796 50  0000 L CNN
F 1 "100nF" V 2400 2800 50  0000 L CNN
F 2 "Capacitor_SMD:C_0603_1608Metric" H 2488 2600 50  0001 C CNN
F 3 "https://datasheet.lcsc.com/szlcsc/YAGEO-CC0603KRX7R9BB104_C14663.pdf" V 2450 2750 50  0001 C CNN
F 4 "C14663" V 2450 2750 50  0001 C CNN "LCSC"
	1    2450 2750
	-1   0    0    1   
$EndComp
$Comp
L power:GND #PWR016
U 1 1
P 2450 3050
F 0 "#PWR016" H 2450 2800 50  0001 C CNN
F 1 "GND" H 2455 2877 50  0000 C CNN
F 2 "" H 2450 3050 50  0001 C CNN
F 3 "" H 2450 3050 50  0001 C CNN
	1    2450 3050
	1    0    0    -1  
$EndComp
Text Notes 7100 7000 0    87   ~ 0
ESP32-S2 for USB HEN 9.00 Flash Disk Emulation\nwith SDCard connected in 4bit mode\nESP32-S2-16MBytes preferred
Text Notes 4950 7700 0    50   ~ 0
Credits:\nhttps://github.com/Ralim - SD card slots\nhttps://github.com/madworm - mouse-bite-2mm\n
$Comp
L 0Keyhas_transistors_N:2N7002 Q1
U 1 1
P 4700 6950
F 0 "Q1" V 4950 6950 50  0000 C CNN
F 1 "2N7002" V 5041 6950 50  0000 C CNN
F 2 "Package_TO_SOT_SMD:SOT-23" H 4900 6875 50  0001 L CIN
F 3 "https://www.diodes.com/assets/Datasheets/ds30896.pdf" H 4700 6950 50  0001 L CNN
F 4 "C8545" V 5132 6950 50  0000 C CNN "JLCSMT"
	1    4700 6950
	0    1    1    0   
$EndComp
Wire Wire Line
	4500 7050 4150 7050
Wire Wire Line
	4150 6750 4150 7050
Wire Wire Line
	4900 7050 5000 7050
Text Label 5050 7050 0    50   ~ 0
GPIO18_5V
$Comp
L 0Keyhas_R0603_Basic:10k R3
U 1 1
P 5000 6700
F 0 "R3" H 5059 6746 50  0000 L CNN
F 1 "10k" H 5059 6655 50  0000 L CNN
F 2 "R_0603_1608Metric" V 4930 6700 50  0001 C CNN
F 3 "https://datasheet.lcsc.com/szlcsc/Uniroyal-Elec-0603WAF1002T5E_C25804.pdf" V 5000 6700 50  0001 C CNN
F 4 "C25804" V 5000 6700 50  0001 C CNN "LCSC"
	1    5000 6700
	1    0    0    -1  
$EndComp
$Comp
L power:+5V #PWR035
U 1 1
P 5000 6400
F 0 "#PWR035" H 5000 6250 50  0001 C CNN
F 1 "+5V" H 5015 6573 50  0000 C CNN
F 2 "" H 5000 6400 50  0001 C CNN
F 3 "" H 5000 6400 50  0001 C CNN
	1    5000 6400
	1    0    0    -1  
$EndComp
Wire Wire Line
	5000 6400 5000 6600
Wire Wire Line
	5000 6800 5000 7050
Connection ~ 5000 7050
Wire Wire Line
	5000 7050 5450 7050
Wire Wire Line
	3050 4800 2600 4800
Text Label 2650 4800 0    50   ~ 0
GPIO18_5V
Wire Wire Line
	2450 2850 2450 3050
$Comp
L power:+3.3V #PWR0106
U 1 1
P 2450 2500
F 0 "#PWR0106" H 2450 2350 50  0001 C CNN
F 1 "+3.3V" H 2465 2673 50  0000 C CNN
F 2 "" H 2450 2500 50  0001 C CNN
F 3 "" H 2450 2500 50  0001 C CNN
	1    2450 2500
	1    0    0    -1  
$EndComp
Wire Wire Line
	2450 2500 2450 2650
Wire Wire Line
	3350 4350 3350 4500
$Comp
L power:+5V #PWR04
U 1 1
P 3350 4350
F 0 "#PWR04" H 3350 4200 50  0001 C CNN
F 1 "+5V" H 3365 4523 50  0000 C CNN
F 2 "" H 3350 4350 50  0001 C CNN
F 3 "" H 3350 4350 50  0001 C CNN
	1    3350 4350
	1    0    0    -1  
$EndComp
Wire Wire Line
	4150 6450 4700 6450
Wire Wire Line
	4700 6450 4700 6750
Connection ~ 4150 6450
Wire Wire Line
	4150 6450 4150 6550
Text Notes 6050 3500 0    50   ~ 0
ESP32-S2 not support EMMC library, only SPI\n\n
$EndSCHEMATC
